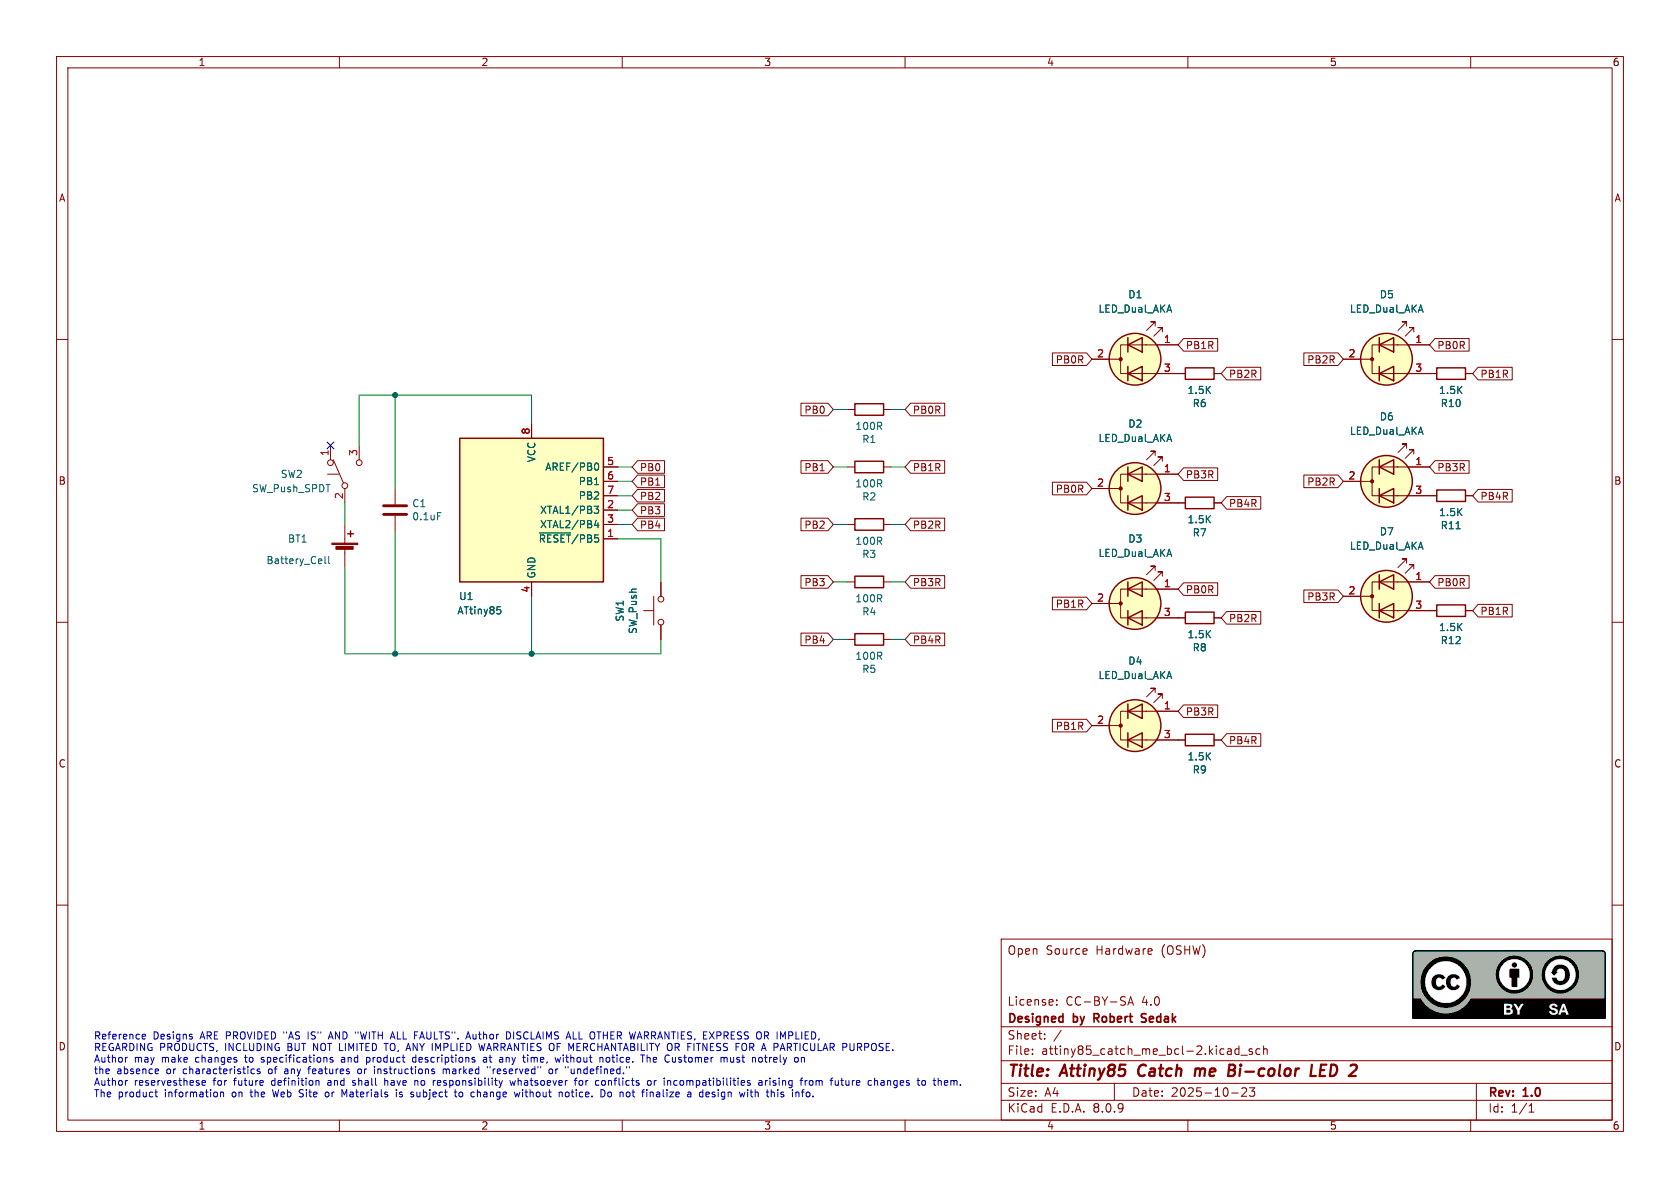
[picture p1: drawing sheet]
(kicad_sch
 (version 20231120)
 (generator "eeschema")
 (generator_version "8.0")
 (paper "A4")
 (title_block
  (title "Attiny85 Catch me Bi-color LED 2")
  (date "2025-10-23")
  (rev "1.0")
  (company "Designed by Robert Sedak")
  (comment 1 "License: CC-BY-SA 4.0")
  (comment 4 "Open Source Hardware (OSHW)"))
 (lib_symbols
  (symbol "Device:Battery_Cell"
   (pin_numbers hide)
   (pin_names
    (offset 0) hide) (exclude_from_sim no) (in_bom yes) (on_board yes)
   (property "Reference" "BT" (at 2.54 2.54 0) (effects (font (size 1.27 1.27)) (justify left)))
   (property "Value" "Battery_Cell" (at 2.54 0 0) (effects (font (size 1.27 1.27)) (justify left)))
   (property "Footprint" "" (at 0 1.524 90) (effects (font (size 1.27 1.27)) (hide yes)))
   (property "Datasheet" "~" (at 0 1.524 90) (effects (font (size 1.27 1.27)) (hide yes)))
   (property "Description" "Single-cell battery" (at 0 0 0) (effects (font (size 1.27 1.27)) (hide yes)))
   (symbol "Battery_Cell_0_1"
    (rectangle (start -2.286 1.778) (end 2.286 1.524) (stroke (width 0) (type default)) (fill (type outline)))
    (rectangle (start -1.5748 1.1938) (end 1.4732 0.6858) (stroke (width 0) (type default)) (fill (type outline)))
    (polyline (pts (xy 0 0.762) (xy 0 0)) (stroke (width 0) (type default)) (fill (type none)))
    (polyline (pts (xy 0 1.778) (xy 0 2.54)) (stroke (width 0) (type default)) (fill (type none)))
    (polyline (pts (xy 0.508 3.429) (xy 1.524 3.429)) (stroke (width 0.254) (type default)) (fill (type none)))
    (polyline (pts (xy 1.016 3.937) (xy 1.016 2.921)) (stroke (width 0.254) (type default)) (fill (type none))))
   (symbol "Battery_Cell_1_1"
    (pin passive line (at 0 5.08 270) (length 2.54) (name "+" (effects (font (size 1.27 1.27)))) (number "1" (effects (font (size 1.27 1.27)))))
    (pin passive line (at 0 -2.54 90) (length 2.54) (name "-" (effects (font (size 1.27 1.27)))) (number "2" (effects (font (size 1.27 1.27)))))))
  (symbol "Device:C"
   (pin_numbers hide)
   (pin_names
    (offset 0.254)) (exclude_from_sim no) (in_bom yes) (on_board yes)
   (property "Reference" "C" (at 0.635 2.54 0) (effects (font (size 1.27 1.27)) (justify left)))
   (property "Value" "C" (at 0.635 -2.54 0) (effects (font (size 1.27 1.27)) (justify left)))
   (property "Footprint" "" (at 0.9652 -3.81 0) (effects (font (size 1.27 1.27)) (hide yes)))
   (property "Datasheet" "~" (at 0 0 0) (effects (font (size 1.27 1.27)) (hide yes)))
   (property "Description" "Unpolarized capacitor" (at 0 0 0) (effects (font (size 1.27 1.27)) (hide yes)))
   (symbol "C_0_1"
    (polyline (pts (xy -2.032 -0.762) (xy 2.032 -0.762)) (stroke (width 0.508) (type default)) (fill (type none)))
    (polyline (pts (xy -2.032 0.762) (xy 2.032 0.762)) (stroke (width 0.508) (type default)) (fill (type none))))
   (symbol "C_1_1"
    (pin passive line (at 0 3.81 270) (length 2.794) (name "~" (effects (font (size 1.27 1.27)))) (number "1" (effects (font (size 1.27 1.27)))))
    (pin passive line (at 0 -3.81 90) (length 2.794) (name "~" (effects (font (size 1.27 1.27)))) (number "2" (effects (font (size 1.27 1.27)))))))
  (symbol "Device:LED_Dual_AKA"
   (pin_names
    (offset 0) hide) (exclude_from_sim no) (in_bom yes) (on_board yes)
   (property "Reference" "D" (at 0 5.715 0) (effects (font (size 1.27 1.27))))
   (property "Value" "LED_Dual_AKA" (at 0 -6.35 0) (effects (font (size 1.27 1.27))))
   (property "Footprint" "" (at 0 0 0) (effects (font (size 1.27 1.27)) (hide yes)))
   (property "Datasheet" "~" (at 0 0 0) (effects (font (size 1.27 1.27)) (hide yes)))
   (property "Description" "Dual LED, common cathode on pin 2" (at 0 0 0) (effects (font (size 1.27 1.27)) (hide yes)))
   (symbol "LED_Dual_AKA_0_1"
    (circle (center -2.54 0) (radius 0.2794) (stroke (width 0) (type default)) (fill (type outline)))
    (polyline (pts (xy -4.572 0) (xy -2.54 0)) (stroke (width 0) (type default)) (fill (type none)))
    (polyline (pts (xy -1.27 -1.27) (xy -1.27 -3.81)) (stroke (width 0.254) (type default)) (fill (type none)))
    (polyline (pts (xy -1.27 1.27) (xy -1.27 3.81)) (stroke (width 0.254) (type default)) (fill (type none)))
    (polyline (pts (xy 3.81 -2.54) (xy 1.905 -2.54)) (stroke (width 0) (type default)) (fill (type none)))
    (polyline (pts (xy 3.81 2.54) (xy 1.905 2.54)) (stroke (width 0) (type default)) (fill (type none)))
    (polyline (pts (xy 1.27 -3.81) (xy 1.27 -1.27) (xy -1.27 -2.54) (xy 1.27 -3.81)) (stroke (width 0.254) (type default)) (fill (type none)))
    (polyline (pts (xy 1.27 1.27) (xy 1.27 3.81) (xy -1.27 2.54) (xy 1.27 1.27)) (stroke (width 0.254) (type default)) (fill (type none)))
    (polyline (pts (xy 2.032 2.54) (xy -2.54 2.54) (xy -2.54 -2.54) (xy 2.032 -2.54)) (stroke (width 0) (type default)) (fill (type none)))
    (polyline (pts (xy 2.032 5.08) (xy 3.556 6.604) (xy 2.794 6.604) (xy 3.556 6.604) (xy 3.556 5.842)) (stroke (width 0) (type default)) (fill (type none)))
    (polyline (pts (xy 3.302 4.064) (xy 4.826 5.588) (xy 4.064 5.588) (xy 4.826 5.588) (xy 4.826 4.826)) (stroke (width 0) (type default)) (fill (type none)))
    (circle (center 0 0) (radius 4.572) (stroke (width 0.254) (type default)) (fill (type background))))
   (symbol "LED_Dual_AKA_1_1"
    (pin input line (at 7.62 2.54 180) (length 3.81) (name "A1" (effects (font (size 1.27 1.27)))) (number "1" (effects (font (size 1.27 1.27)))))
    (pin input line (at -7.62 0 0) (length 3.048) (name "K" (effects (font (size 1.27 1.27)))) (number "2" (effects (font (size 1.27 1.27)))))
    (pin input line (at 7.62 -2.54 180) (length 3.81) (name "A2" (effects (font (size 1.27 1.27)))) (number "3" (effects (font (size 1.27 1.27)))))))
  (symbol "Device:R"
   (pin_numbers hide)
   (pin_names
    (offset 0)) (exclude_from_sim no) (in_bom yes) (on_board yes)
   (property "Reference" "R" (at 2.032 0 90) (effects (font (size 1.27 1.27))))
   (property "Value" "R" (at 0 0 90) (effects (font (size 1.27 1.27))))
   (property "Footprint" "" (at -1.778 0 90) (effects (font (size 1.27 1.27)) (hide yes)))
   (property "Datasheet" "~" (at 0 0 0) (effects (font (size 1.27 1.27)) (hide yes)))
   (property "Description" "Resistor" (at 0 0 0) (effects (font (size 1.27 1.27)) (hide yes)))
   (symbol "R_0_1"
    (rectangle (start -1.016 -2.54) (end 1.016 2.54) (stroke (width 0.254) (type default)) (fill (type none))))
   (symbol "R_1_1"
    (pin passive line (at 0 3.81 270) (length 1.27) (name "~" (effects (font (size 1.27 1.27)))) (number "1" (effects (font (size 1.27 1.27)))))
    (pin passive line (at 0 -3.81 90) (length 1.27) (name "~" (effects (font (size 1.27 1.27)))) (number "2" (effects (font (size 1.27 1.27)))))))
  (symbol "MCU_Microchip_ATtiny:ATtiny85-20P" (exclude_from_sim no) (in_bom yes) (on_board yes)
   (property "Reference" "U" (at -12.7 13.97 0) (effects (font (size 1.27 1.27)) (justify left bottom)))
   (property "Value" "ATtiny85-20P" (at 2.54 -13.97 0) (effects (font (size 1.27 1.27)) (justify left top)))
   (property "Footprint" "Package_DIP:DIP-8_W7.62mm" (at 0 0 0) (effects (font (size 1.27 1.27)
    (italic yes)) (hide yes)))
   (property "Datasheet" "http://ww1.microchip.com/downloads/en/DeviceDoc/atmel-2586-avr-8-bit-microcontroller-attiny25-attiny45-attiny85_datasheet.pdf" (at 0 0 0) (effects (font (size 1.27 1.27)) (hide yes)))
   (property "Description" "20MHz, 8kB Flash, 512B SRAM, 512B EEPROM, debugWIRE, DIP-8" (at 0 0 0) (effects (font (size 1.27 1.27)) (hide yes)))
   (symbol "ATtiny85-20P_0_1"
    (rectangle (start -12.7 -12.7) (end 12.7 12.7) (stroke (width 0.254) (type default)) (fill (type background))))
   (symbol "ATtiny85-20P_1_1"
    (pin bidirectional line (at 15.24 -5.08 180) (length 2.54) (name "~{RESET}/PB5" (effects (font (size 1.27 1.27)))) (number "1" (effects (font (size 1.27 1.27)))))
    (pin bidirectional line (at 15.24 0 180) (length 2.54) (name "XTAL1/PB3" (effects (font (size 1.27 1.27)))) (number "2" (effects (font (size 1.27 1.27)))))
    (pin bidirectional line (at 15.24 -2.54 180) (length 2.54) (name "XTAL2/PB4" (effects (font (size 1.27 1.27)))) (number "3" (effects (font (size 1.27 1.27)))))
    (pin power_in line (at 0 -15.24 90) (length 2.54) (name "GND" (effects (font (size 1.27 1.27)))) (number "4" (effects (font (size 1.27 1.27)))))
    (pin bidirectional line (at 15.24 7.62 180) (length 2.54) (name "AREF/PB0" (effects (font (size 1.27 1.27)))) (number "5" (effects (font (size 1.27 1.27)))))
    (pin bidirectional line (at 15.24 5.08 180) (length 2.54) (name "PB1" (effects (font (size 1.27 1.27)))) (number "6" (effects (font (size 1.27 1.27)))))
    (pin bidirectional line (at 15.24 2.54 180) (length 2.54) (name "PB2" (effects (font (size 1.27 1.27)))) (number "7" (effects (font (size 1.27 1.27)))))
    (pin power_in line (at 0 15.24 270) (length 2.54) (name "VCC" (effects (font (size 1.27 1.27)))) (number "8" (effects (font (size 1.27 1.27)))))))
  (symbol "Switch:SW_Push"
   (pin_numbers hide)
   (pin_names
    (offset 1.016) hide) (exclude_from_sim no) (in_bom yes) (on_board yes)
   (property "Reference" "SW" (at 1.27 2.54 0) (effects (font (size 1.27 1.27)) (justify left)))
   (property "Value" "SW_Push" (at 0 -1.524 0) (effects (font (size 1.27 1.27))))
   (property "Footprint" "" (at 0 5.08 0) (effects (font (size 1.27 1.27)) (hide yes)))
   (property "Datasheet" "~" (at 0 5.08 0) (effects (font (size 1.27 1.27)) (hide yes)))
   (property "Description" "Push button switch, generic, two pins" (at 0 0 0) (effects (font (size 1.27 1.27)) (hide yes)))
   (symbol "SW_Push_0_1"
    (circle (center -2.032 0) (radius 0.508) (stroke (width 0) (type default)) (fill (type none)))
    (polyline (pts (xy 0 1.27) (xy 0 3.048)) (stroke (width 0) (type default)) (fill (type none)))
    (polyline (pts (xy 2.54 1.27) (xy -2.54 1.27)) (stroke (width 0) (type default)) (fill (type none)))
    (circle (center 2.032 0) (radius 0.508) (stroke (width 0) (type default)) (fill (type none)))
    (pin passive line (at -5.08 0 0) (length 2.54) (name "1" (effects (font (size 1.27 1.27)))) (number "1" (effects (font (size 1.27 1.27)))))
    (pin passive line (at 5.08 0 180) (length 2.54) (name "2" (effects (font (size 1.27 1.27)))) (number "2" (effects (font (size 1.27 1.27)))))))
  (symbol "Switch:SW_Push_SPDT"
   (pin_names
    (offset 0) hide) (exclude_from_sim no) (in_bom yes) (on_board yes)
   (property "Reference" "SW" (at 0 4.318 0) (effects (font (size 1.27 1.27))))
   (property "Value" "SW_Push_SPDT" (at 0 -5.08 0) (effects (font (size 1.27 1.27))))
   (property "Footprint" "" (at 0 0 0) (effects (font (size 1.27 1.27)) (hide yes)))
   (property "Datasheet" "~" (at 0 0 0) (effects (font (size 1.27 1.27)) (hide yes)))
   (property "Description" "Momentary Switch, single pole double throw" (at 0 0 0) (effects (font (size 1.27 1.27)) (hide yes)))
   (symbol "SW_Push_SPDT_0_0"
    (circle (center -2.032 0) (radius 0.508) (stroke (width 0) (type default)) (fill (type none)))
    (polyline (pts (xy 0 1.016) (xy 0 3.048)) (stroke (width 0) (type default)) (fill (type none)))
    (circle (center 2.032 -2.54) (radius 0.508) (stroke (width 0) (type default)) (fill (type none))))
   (symbol "SW_Push_SPDT_0_1"
    (polyline (pts (xy -1.524 0.254) (xy 2.54 2.032)) (stroke (width 0) (type default)) (fill (type none)))
    (circle (center 2.032 2.54) (radius 0.508) (stroke (width 0) (type default)) (fill (type none))))
   (symbol "SW_Push_SPDT_1_1"
    (pin passive line (at 5.08 2.54 180) (length 2.54) (name "A" (effects (font (size 1.27 1.27)))) (number "1" (effects (font (size 1.27 1.27)))))
    (pin passive line (at -5.08 0 0) (length 2.54) (name "B" (effects (font (size 1.27 1.27)))) (number "2" (effects (font (size 1.27 1.27)))))
    (pin passive line (at 5.08 -2.54 180) (length 2.54) (name "C" (effects (font (size 1.27 1.27)))) (number "3" (effects (font (size 1.27 1.27))))))))
 (junction
  (at 69.85 115.57)
  (diameter 0)
  (color 0 0 0 0))
 (junction
  (at 93.98 115.57)
  (diameter 0)
  (color 0 0 0 0))
 (junction
  (at 69.85 69.85)
  (diameter 0)
  (color 0 0 0 0))
 (no_connect
  (at 58.42 78.74))
 (wire
  (pts (xy 60.96 115.57) (xy 69.85 115.57))
  (stroke (width 0) (type default)))
 (wire
  (pts (xy 147.32 92.71) (xy 149.86 92.71))
  (stroke (width 0) (type default)))
 (wire
  (pts (xy 109.22 85.09) (xy 111.76 85.09))
  (stroke (width 0) (type default)))
 (wire
  (pts (xy 60.96 88.9) (xy 60.96 92.71))
  (stroke (width 0) (type default)))
 (wire
  (pts (xy 147.32 72.39) (xy 149.86 72.39))
  (stroke (width 0) (type default)))
 (wire
  (pts (xy 93.98 105.41) (xy 93.98 115.57))
  (stroke (width 0) (type default)))
 (wire
  (pts (xy 116.84 113.03) (xy 116.84 115.57))
  (stroke (width 0) (type default)))
 (wire
  (pts (xy 116.84 115.57) (xy 93.98 115.57))
  (stroke (width 0) (type default)))
 (wire
  (pts (xy 147.32 102.87) (xy 149.86 102.87))
  (stroke (width 0) (type default)))
 (wire
  (pts (xy 69.85 115.57) (xy 93.98 115.57))
  (stroke (width 0) (type default)))
 (wire
  (pts (xy 157.48 82.55) (xy 160.02 82.55))
  (stroke (width 0) (type default)))
 (wire
  (pts (xy 63.5 69.85) (xy 63.5 78.74))
  (stroke (width 0) (type default)))
 (wire
  (pts (xy 69.85 93.98) (xy 69.85 115.57))
  (stroke (width 0) (type default)))
 (wire
  (pts (xy 109.22 92.71) (xy 111.76 92.71))
  (stroke (width 0) (type default)))
 (wire
  (pts (xy 116.84 95.25) (xy 116.84 102.87))
  (stroke (width 0) (type default)))
 (wire
  (pts (xy 109.22 90.17) (xy 111.76 90.17))
  (stroke (width 0) (type default)))
 (wire
  (pts (xy 157.48 102.87) (xy 160.02 102.87))
  (stroke (width 0) (type default)))
 (wire
  (pts (xy 157.48 92.71) (xy 160.02 92.71))
  (stroke (width 0) (type default)))
 (wire
  (pts (xy 157.48 72.39) (xy 160.02 72.39))
  (stroke (width 0) (type default)))
 (wire
  (pts (xy 69.85 69.85) (xy 63.5 69.85))
  (stroke (width 0) (type default)))
 (wire
  (pts (xy 147.32 82.55) (xy 149.86 82.55))
  (stroke (width 0) (type default)))
 (wire
  (pts (xy 93.98 69.85) (xy 69.85 69.85))
  (stroke (width 0) (type default)))
 (wire
  (pts (xy 147.32 113.03) (xy 149.86 113.03))
  (stroke (width 0) (type default)))
 (wire
  (pts (xy 93.98 74.93) (xy 93.98 69.85))
  (stroke (width 0) (type default)))
 (wire
  (pts (xy 157.48 113.03) (xy 160.02 113.03))
  (stroke (width 0) (type default)))
 (wire
  (pts (xy 60.96 100.33) (xy 60.96 115.57))
  (stroke (width 0) (type default)))
 (wire
  (pts (xy 109.22 87.63) (xy 111.76 87.63))
  (stroke (width 0) (type default)))
 (wire
  (pts (xy 109.22 82.55) (xy 111.76 82.55))
  (stroke (width 0) (type default)))
 (wire
  (pts (xy 109.22 95.25) (xy 116.84 95.25))
  (stroke (width 0) (type default)))
 (wire
  (pts (xy 69.85 86.36) (xy 69.85 69.85))
  (stroke (width 0) (type default)))
 (image
  (at 266.7 173.99)
  (data))
 (text "Reference Designs ARE PROVIDED \"AS IS\" AND \"WITH ALL FAULTS\". Author DISCLAIMS ALL OTHER WARRANTIES, EXPRESS OR IMPLIED, \nREGARDING PRODUCTS, INCLUDING BUT NOT LIMITED TO, ANY IMPLIED WARRANTIES OF MERCHANTABILITY OR FITNESS FOR A PARTICULAR PURPOSE.\nAuthor may make changes to specifications and product descriptions at any time, without notice. The Customer must notrely on \nthe absence or characteristics of any features or instructions marked \"reserved\" or \"undefined.\" \nAuthor reservesthese for future definition and shall have no responsibility whatsoever for conflicts or incompatibilities arising from future changes to them. \nThe product information on the Web Site or Materials is subject to change without notice. Do not finalize a design with this info."
  (exclude_from_sim no)
  (at 16.51 194.31 0)
  (effects (font (size 1.27 1.27)) (justify left bottom)))
 (global_label "PB2R"
  (shape input)
  (at 215.9 109.22 0)
  (fields_autoplaced yes)
  (effects (font (size 1.27 1.27)) (justify left))
  (property "Intersheetrefs" "${INTERSHEET_REFS}" (at 223.2437 109.1406 0) (effects (font (size 1.27 1.27)) (justify left) (hide yes))))
 (global_label "PB3R"
  (shape input)
  (at 208.28 125.73 0)
  (fields_autoplaced yes)
  (effects (font (size 1.27 1.27)) (justify left))
  (property "Intersheetrefs" "${INTERSHEET_REFS}" (at 215.6237 125.6506 0) (effects (font (size 1.27 1.27)) (justify left) (hide yes))))
 (global_label "PB4R"
  (shape input)
  (at 215.9 130.81 0)
  (fields_autoplaced yes)
  (effects (font (size 1.27 1.27)) (justify left))
  (property "Intersheetrefs" "${INTERSHEET_REFS}" (at 223.2437 130.7306 0) (effects (font (size 1.27 1.27)) (justify left) (hide yes))))
 (global_label "PB3R"
  (shape input)
  (at 208.28 83.82 0)
  (fields_autoplaced yes)
  (effects (font (size 1.27 1.27)) (justify left))
  (property "Intersheetrefs" "${INTERSHEET_REFS}" (at 215.6237 83.7406 0) (effects (font (size 1.27 1.27)) (justify left) (hide yes))))
 (global_label "PB3R"
  (shape input)
  (at 252.73 82.55 0)
  (fields_autoplaced yes)
  (effects (font (size 1.27 1.27)) (justify left))
  (property "Intersheetrefs" "${INTERSHEET_REFS}" (at 260.0737 82.4706 0) (effects (font (size 1.27 1.27)) (justify left) (hide yes))))
 (global_label "PB2"
  (shape input)
  (at 147.32 92.71 180)
  (fields_autoplaced yes)
  (effects (font (size 1.27 1.27)) (justify right))
  (property "Intersheetrefs" "${INTERSHEET_REFS}" (at 141.2463 92.7894 0) (effects (font (size 1.27 1.27)) (justify right) (hide yes))))
 (global_label "PB4"
  (shape input)
  (at 111.76 92.71 0)
  (fields_autoplaced yes)
  (effects (font (size 1.27 1.27)) (justify left))
  (property "Intersheetrefs" "${INTERSHEET_REFS}" (at 117.8337 92.6306 0) (effects (font (size 1.27 1.27)) (justify left) (hide yes))))
 (global_label "PB1R"
  (shape input)
  (at 193.04 106.68 180)
  (fields_autoplaced yes)
  (effects (font (size 1.27 1.27)) (justify right))
  (property "Intersheetrefs" "${INTERSHEET_REFS}" (at 185.6963 106.6006 0) (effects (font (size 1.27 1.27)) (justify right) (hide yes))))
 (global_label "PB0R"
  (shape input)
  (at 252.73 102.87 0)
  (fields_autoplaced yes)
  (effects (font (size 1.27 1.27)) (justify left))
  (property "Intersheetrefs" "${INTERSHEET_REFS}" (at 260.0737 102.7906 0) (effects (font (size 1.27 1.27)) (justify left) (hide yes))))
 (global_label "PB2R"
  (shape input)
  (at 237.49 63.5 180)
  (fields_autoplaced yes)
  (effects (font (size 1.27 1.27)) (justify right))
  (property "Intersheetrefs" "${INTERSHEET_REFS}" (at 230.1463 63.4206 0) (effects (font (size 1.27 1.27)) (justify right) (hide yes))))
 (global_label "PB4R"
  (shape input)
  (at 160.02 113.03 0)
  (fields_autoplaced yes)
  (effects (font (size 1.27 1.27)) (justify left))
  (property "Intersheetrefs" "${INTERSHEET_REFS}" (at 167.3637 112.9506 0) (effects (font (size 1.27 1.27)) (justify left) (hide yes))))
 (global_label "PB2"
  (shape input)
  (at 111.76 87.63 0)
  (fields_autoplaced yes)
  (effects (font (size 1.27 1.27)) (justify left))
  (property "Intersheetrefs" "${INTERSHEET_REFS}" (at 117.8337 87.5506 0) (effects (font (size 1.27 1.27)) (justify left) (hide yes))))
 (global_label "PB3R"
  (shape input)
  (at 160.02 102.87 0)
  (fields_autoplaced yes)
  (effects (font (size 1.27 1.27)) (justify left))
  (property "Intersheetrefs" "${INTERSHEET_REFS}" (at 167.3637 102.7906 0) (effects (font (size 1.27 1.27)) (justify left) (hide yes))))
 (global_label "PB0"
  (shape input)
  (at 147.32 72.39 180)
  (fields_autoplaced yes)
  (effects (font (size 1.27 1.27)) (justify right))
  (property "Intersheetrefs" "${INTERSHEET_REFS}" (at 141.2463 72.4694 0) (effects (font (size 1.27 1.27)) (justify right) (hide yes))))
 (global_label "PB2R"
  (shape input)
  (at 215.9 66.04 0)
  (fields_autoplaced yes)
  (effects (font (size 1.27 1.27)) (justify left))
  (property "Intersheetrefs" "${INTERSHEET_REFS}" (at 223.2437 65.9606 0) (effects (font (size 1.27 1.27)) (justify left) (hide yes))))
 (global_label "PB1R"
  (shape input)
  (at 193.04 128.27 180)
  (fields_autoplaced yes)
  (effects (font (size 1.27 1.27)) (justify right))
  (property "Intersheetrefs" "${INTERSHEET_REFS}" (at 185.6963 128.1906 0) (effects (font (size 1.27 1.27)) (justify right) (hide yes))))
 (global_label "PB3"
  (shape input)
  (at 147.32 102.87 180)
  (fields_autoplaced yes)
  (effects (font (size 1.27 1.27)) (justify right))
  (property "Intersheetrefs" "${INTERSHEET_REFS}" (at 141.2463 102.7906 0) (effects (font (size 1.27 1.27)) (justify right) (hide yes))))
 (global_label "PB1R"
  (shape input)
  (at 260.35 66.04 0)
  (fields_autoplaced yes)
  (effects (font (size 1.27 1.27)) (justify left))
  (property "Intersheetrefs" "${INTERSHEET_REFS}" (at 267.6937 65.9606 0) (effects (font (size 1.27 1.27)) (justify left) (hide yes))))
 (global_label "PB4"
  (shape input)
  (at 147.32 113.03 180)
  (fields_autoplaced yes)
  (effects (font (size 1.27 1.27)) (justify right))
  (property "Intersheetrefs" "${INTERSHEET_REFS}" (at 141.2463 112.9506 0) (effects (font (size 1.27 1.27)) (justify right) (hide yes))))
 (global_label "PB4R"
  (shape input)
  (at 215.9 88.9 0)
  (fields_autoplaced yes)
  (effects (font (size 1.27 1.27)) (justify left))
  (property "Intersheetrefs" "${INTERSHEET_REFS}" (at 223.2437 88.8206 0) (effects (font (size 1.27 1.27)) (justify left) (hide yes))))
 (global_label "PB0R"
  (shape input)
  (at 193.04 63.5 180)
  (fields_autoplaced yes)
  (effects (font (size 1.27 1.27)) (justify right))
  (property "Intersheetrefs" "${INTERSHEET_REFS}" (at 185.6963 63.4206 0) (effects (font (size 1.27 1.27)) (justify right) (hide yes))))
 (global_label "PB1R"
  (shape input)
  (at 160.02 82.55 0)
  (fields_autoplaced yes)
  (effects (font (size 1.27 1.27)) (justify left))
  (property "Intersheetrefs" "${INTERSHEET_REFS}" (at 167.3637 82.4706 0) (effects (font (size 1.27 1.27)) (justify left) (hide yes))))
 (global_label "PB2R"
  (shape input)
  (at 237.49 85.09 180)
  (fields_autoplaced yes)
  (effects (font (size 1.27 1.27)) (justify right))
  (property "Intersheetrefs" "${INTERSHEET_REFS}" (at 230.1463 85.0106 0) (effects (font (size 1.27 1.27)) (justify right) (hide yes))))
 (global_label "PB1R"
  (shape input)
  (at 260.35 107.95 0)
  (fields_autoplaced yes)
  (effects (font (size 1.27 1.27)) (justify left))
  (property "Intersheetrefs" "${INTERSHEET_REFS}" (at 267.6937 107.8706 0) (effects (font (size 1.27 1.27)) (justify left) (hide yes))))
 (global_label "PB0R"
  (shape input)
  (at 160.02 72.39 0)
  (fields_autoplaced yes)
  (effects (font (size 1.27 1.27)) (justify left))
  (property "Intersheetrefs" "${INTERSHEET_REFS}" (at 167.3637 72.3106 0) (effects (font (size 1.27 1.27)) (justify left) (hide yes))))
 (global_label "PB2R"
  (shape input)
  (at 160.02 92.71 0)
  (fields_autoplaced yes)
  (effects (font (size 1.27 1.27)) (justify left))
  (property "Intersheetrefs" "${INTERSHEET_REFS}" (at 167.3637 92.6306 0) (effects (font (size 1.27 1.27)) (justify left) (hide yes))))
 (global_label "PB3R"
  (shape input)
  (at 237.49 105.41 180)
  (fields_autoplaced yes)
  (effects (font (size 1.27 1.27)) (justify right))
  (property "Intersheetrefs" "${INTERSHEET_REFS}" (at 230.1463 105.3306 0) (effects (font (size 1.27 1.27)) (justify right) (hide yes))))
 (global_label "PB1"
  (shape input)
  (at 111.76 85.09 0)
  (fields_autoplaced yes)
  (effects (font (size 1.27 1.27)) (justify left))
  (property "Intersheetrefs" "${INTERSHEET_REFS}" (at 117.8337 85.0106 0) (effects (font (size 1.27 1.27)) (justify left) (hide yes))))
 (global_label "PB1R"
  (shape input)
  (at 208.28 60.96 0)
  (fields_autoplaced yes)
  (effects (font (size 1.27 1.27)) (justify left))
  (property "Intersheetrefs" "${INTERSHEET_REFS}" (at 215.6237 60.8806 0) (effects (font (size 1.27 1.27)) (justify left) (hide yes))))
 (global_label "PB0R"
  (shape input)
  (at 193.04 86.36 180)
  (fields_autoplaced yes)
  (effects (font (size 1.27 1.27)) (justify right))
  (property "Intersheetrefs" "${INTERSHEET_REFS}" (at 185.6963 86.2806 0) (effects (font (size 1.27 1.27)) (justify right) (hide yes))))
 (global_label "PB0"
  (shape input)
  (at 111.76 82.55 0)
  (fields_autoplaced yes)
  (effects (font (size 1.27 1.27)) (justify left))
  (property "Intersheetrefs" "${INTERSHEET_REFS}" (at 117.8337 82.4706 0) (effects (font (size 1.27 1.27)) (justify left) (hide yes))))
 (global_label "PB4R"
  (shape input)
  (at 260.35 87.63 0)
  (fields_autoplaced yes)
  (effects (font (size 1.27 1.27)) (justify left))
  (property "Intersheetrefs" "${INTERSHEET_REFS}" (at 267.6937 87.5506 0) (effects (font (size 1.27 1.27)) (justify left) (hide yes))))
 (global_label "PB0R"
  (shape input)
  (at 252.73 60.96 0)
  (fields_autoplaced yes)
  (effects (font (size 1.27 1.27)) (justify left))
  (property "Intersheetrefs" "${INTERSHEET_REFS}" (at 260.0737 60.8806 0) (effects (font (size 1.27 1.27)) (justify left) (hide yes))))
 (global_label "PB0R"
  (shape input)
  (at 208.28 104.14 0)
  (fields_autoplaced yes)
  (effects (font (size 1.27 1.27)) (justify left))
  (property "Intersheetrefs" "${INTERSHEET_REFS}" (at 215.6237 104.0606 0) (effects (font (size 1.27 1.27)) (justify left) (hide yes))))
 (global_label "PB3"
  (shape input)
  (at 111.76 90.17 0)
  (fields_autoplaced yes)
  (effects (font (size 1.27 1.27)) (justify left))
  (property "Intersheetrefs" "${INTERSHEET_REFS}" (at 117.8337 90.0906 0) (effects (font (size 1.27 1.27)) (justify left) (hide yes))))
 (global_label "PB1"
  (shape input)
  (at 147.32 82.55 180)
  (fields_autoplaced yes)
  (effects (font (size 1.27 1.27)) (justify right))
  (property "Intersheetrefs" "${INTERSHEET_REFS}" (at 141.2463 82.6294 0) (effects (font (size 1.27 1.27)) (justify right) (hide yes))))
 (symbol
  (lib_id "MCU_Microchip_ATtiny:ATtiny85-20P")
  (at 93.98 90.17 0)
  (unit 1)
  (exclude_from_sim no)
  (in_bom yes)
  (on_board yes)
  (dnp no)
  (property "Reference" "U1" (at 83.82 105.41 0) (effects (font (size 1.27 1.27)) (justify right)))
  (property "Value" "ATtiny85" (at 88.9 107.95 0) (effects (font (size 1.27 1.27)) (justify right)))
  (property "Footprint" "Package_DIP:DIP-8_W7.62mm" (at 93.98 90.17 0) (effects (font (size 1.27 1.27)
    (italic yes)) (hide yes)))
  (property "Datasheet" "http://ww1.microchip.com/downloads/en/DeviceDoc/atmel-2586-avr-8-bit-microcontroller-attiny25-attiny45-attiny85_datasheet.pdf" (at 93.98 90.17 0) (effects (font (size 1.27 1.27)) (hide yes)))
  (property "Description" "" (at 93.98 90.17 0) (effects (font (size 1.27 1.27)) (hide yes)))
  (pin "1")
  (pin "2")
  (pin "3")
  (pin "4")
  (pin "5")
  (pin "6")
  (pin "7")
  (pin "8"))
 (symbol
  (lib_id "Switch:SW_Push")
  (at 116.84 107.95 90)
  (unit 1)
  (exclude_from_sim no)
  (in_bom yes)
  (on_board yes)
  (dnp no)
  (property "Reference" "SW1" (at 109.601 107.95 0) (effects (font (size 1.27 1.27))))
  (property "Value" "SW_Push" (at 111.9124 107.95 0) (effects (font (size 1.27 1.27))))
  (property "Footprint" "Project related:SW_PUSH-12mm" (at 111.76 107.95 0) (effects (font (size 1.27 1.27)) (hide yes)))
  (property "Datasheet" "" (at 111.76 107.95 0) (effects (font (size 1.27 1.27)) (hide yes)))
  (property "Description" "" (at 116.84 107.95 0) (effects (font (size 1.27 1.27)) (hide yes)))
  (pin "1")
  (pin "2"))
 (symbol
  (lib_id "Switch:SW_Push_SPDT")
  (at 60.96 83.82 90)
  (unit 1)
  (exclude_from_sim no)
  (in_bom yes)
  (on_board yes)
  (dnp no)
  (property "Reference" "SW2" (at 49.53 83.82 90) (effects (font (size 1.27 1.27)) (justify right)))
  (property "Value" "SW_Push_SPDT" (at 44.45 86.36 90) (effects (font (size 1.27 1.27)) (justify right)))
  (property "Footprint" "Project related:SW_Slide_SPDT_1P2TC_right_angle" (at 60.96 83.82 0) (effects (font (size 1.27 1.27)) (hide yes)))
  (property "Datasheet" "" (at 60.96 83.82 0) (effects (font (size 1.27 1.27)) (hide yes)))
  (property "Description" "" (at 60.96 83.82 0) (effects (font (size 1.27 1.27)) (hide yes)))
  (pin "1")
  (pin "2")
  (pin "3"))
 (symbol
  (lib_id "Device:C")
  (at 69.85 90.17 0)
  (unit 1)
  (exclude_from_sim no)
  (in_bom yes)
  (on_board yes)
  (dnp no)
  (property "Reference" "C1" (at 72.771 89.0016 0) (effects (font (size 1.27 1.27)) (justify left)))
  (property "Value" "0.1uF" (at 72.771 91.313 0) (effects (font (size 1.27 1.27)) (justify left)))
  (property "Footprint" "Capacitor_THT:C_Rect_L7.0mm_W2.5mm_P5.00mm" (at 70.8152 93.98 0) (effects (font (size 1.27 1.27)) (hide yes)))
  (property "Datasheet" "~" (at 69.85 90.17 0) (effects (font (size 1.27 1.27)) (hide yes)))
  (property "Description" "" (at 69.85 90.17 0) (effects (font (size 1.27 1.27)) (hide yes)))
  (pin "1")
  (pin "2"))
 (symbol
  (lib_id "Device:Battery_Cell")
  (at 60.96 97.79 0)
  (unit 1)
  (exclude_from_sim no)
  (in_bom yes)
  (on_board yes)
  (dnp no)
  (property "Reference" "BT1" (at 50.8 95.25 0) (effects (font (size 1.27 1.27)) (justify left)))
  (property "Value" "Battery_Cell" (at 46.99 99.06 0) (effects (font (size 1.27 1.27)) (justify left)))
  (property "Footprint" "Battery:BatteryHolder_Keystone_1060_1x2032" (at 60.96 96.266 90) (effects (font (size 1.27 1.27)) (hide yes)))
  (property "Datasheet" "~" (at 60.96 96.266 90) (effects (font (size 1.27 1.27)) (hide yes)))
  (property "Description" "" (at 60.96 97.79 0) (effects (font (size 1.27 1.27)) (hide yes)))
  (pin "1")
  (pin "2"))
 (symbol
  (lib_id "Device:R")
  (at 153.67 72.39 90)
  (unit 1)
  (exclude_from_sim no)
  (in_bom yes)
  (on_board yes)
  (dnp no)
  (property "Reference" "R1" (at 153.67 77.6478 90) (effects (font (size 1.27 1.27))))
  (property "Value" "100R" (at 153.67 75.3364 90) (effects (font (size 1.27 1.27))))
  (property "Footprint" "Resistor_THT:R_Axial_DIN0207_L6.3mm_D2.5mm_P7.62mm_Horizontal" (at 153.67 74.168 90) (effects (font (size 1.27 1.27)) (hide yes)))
  (property "Datasheet" "~" (at 153.67 72.39 0) (effects (font (size 1.27 1.27)) (hide yes)))
  (property "Description" "" (at 153.67 72.39 0) (effects (font (size 1.27 1.27)) (hide yes)))
  (pin "1")
  (pin "2"))
 (symbol
  (lib_id "Device:R")
  (at 153.67 82.55 90)
  (unit 1)
  (exclude_from_sim no)
  (in_bom yes)
  (on_board yes)
  (dnp no)
  (property "Reference" "R2" (at 153.67 87.8078 90) (effects (font (size 1.27 1.27))))
  (property "Value" "100R" (at 153.67 85.4964 90) (effects (font (size 1.27 1.27))))
  (property "Footprint" "Resistor_THT:R_Axial_DIN0207_L6.3mm_D2.5mm_P7.62mm_Horizontal" (at 153.67 84.328 90) (effects (font (size 1.27 1.27)) (hide yes)))
  (property "Datasheet" "~" (at 153.67 82.55 0) (effects (font (size 1.27 1.27)) (hide yes)))
  (property "Description" "" (at 153.67 82.55 0) (effects (font (size 1.27 1.27)) (hide yes)))
  (pin "1")
  (pin "2"))
 (symbol
  (lib_id "Device:R")
  (at 153.67 92.71 90)
  (unit 1)
  (exclude_from_sim no)
  (in_bom yes)
  (on_board yes)
  (dnp no)
  (property "Reference" "R3" (at 153.67 97.9678 90) (effects (font (size 1.27 1.27))))
  (property "Value" "100R" (at 153.67 95.6564 90) (effects (font (size 1.27 1.27))))
  (property "Footprint" "Resistor_THT:R_Axial_DIN0207_L6.3mm_D2.5mm_P7.62mm_Horizontal" (at 153.67 94.488 90) (effects (font (size 1.27 1.27)) (hide yes)))
  (property "Datasheet" "~" (at 153.67 92.71 0) (effects (font (size 1.27 1.27)) (hide yes)))
  (property "Description" "" (at 153.67 92.71 0) (effects (font (size 1.27 1.27)) (hide yes)))
  (pin "1")
  (pin "2"))
 (symbol
  (lib_id "Device:LED_Dual_AKA")
  (at 200.66 106.68 0)
  (unit 1)
  (exclude_from_sim no)
  (in_bom yes)
  (on_board yes)
  (dnp no)
  (fields_autoplaced yes)
  (property "Reference" "D3" (at 200.7235 95.25 0) (effects (font (size 1.27 1.27))))
  (property "Value" "LED_Dual_AKA" (at 200.7235 97.79 0) (effects (font (size 1.27 1.27))))
  (property "Footprint" "LED_THT:LED_D5.0mm-3" (at 200.66 106.68 0) (effects (font (size 1.27 1.27)) (hide yes)))
  (property "Datasheet" "~" (at 200.66 106.68 0) (effects (font (size 1.27 1.27)) (hide yes)))
  (property "Description" "" (at 200.66 106.68 0) (effects (font (size 1.27 1.27)) (hide yes)))
  (pin "1")
  (pin "2")
  (pin "3"))
 (symbol
  (lib_id "Device:R")
  (at 256.54 107.95 90)
  (unit 1)
  (exclude_from_sim no)
  (in_bom yes)
  (on_board yes)
  (dnp no)
  (property "Reference" "R12" (at 256.54 113.2078 90) (effects (font (size 1.27 1.27))))
  (property "Value" "1.5K" (at 256.54 110.8964 90) (effects (font (size 1.27 1.27))))
  (property "Footprint" "Resistor_THT:R_Axial_DIN0207_L6.3mm_D2.5mm_P7.62mm_Horizontal" (at 256.54 109.728 90) (effects (font (size 1.27 1.27)) (hide yes)))
  (property "Datasheet" "~" (at 256.54 107.95 0) (effects (font (size 1.27 1.27)) (hide yes)))
  (property "Description" "" (at 256.54 107.95 0) (effects (font (size 1.27 1.27)) (hide yes)))
  (pin "1")
  (pin "2"))
 (symbol
  (lib_id "Device:LED_Dual_AKA")
  (at 200.66 63.5 0)
  (unit 1)
  (exclude_from_sim no)
  (in_bom yes)
  (on_board yes)
  (dnp no)
  (fields_autoplaced yes)
  (property "Reference" "D1" (at 200.7235 52.07 0) (effects (font (size 1.27 1.27))))
  (property "Value" "LED_Dual_AKA" (at 200.7235 54.61 0) (effects (font (size 1.27 1.27))))
  (property "Footprint" "LED_THT:LED_D5.0mm-3" (at 200.66 63.5 0) (effects (font (size 1.27 1.27)) (hide yes)))
  (property "Datasheet" "~" (at 200.66 63.5 0) (effects (font (size 1.27 1.27)) (hide yes)))
  (property "Description" "" (at 200.66 63.5 0) (effects (font (size 1.27 1.27)) (hide yes)))
  (pin "1")
  (pin "2")
  (pin "3"))
 (symbol
  (lib_id "Device:LED_Dual_AKA")
  (at 245.11 63.5 0)
  (unit 1)
  (exclude_from_sim no)
  (in_bom yes)
  (on_board yes)
  (dnp no)
  (fields_autoplaced yes)
  (property "Reference" "D5" (at 245.1735 52.07 0) (effects (font (size 1.27 1.27))))
  (property "Value" "LED_Dual_AKA" (at 245.1735 54.61 0) (effects (font (size 1.27 1.27))))
  (property "Footprint" "LED_THT:LED_D5.0mm-3" (at 245.11 63.5 0) (effects (font (size 1.27 1.27)) (hide yes)))
  (property "Datasheet" "~" (at 245.11 63.5 0) (effects (font (size 1.27 1.27)) (hide yes)))
  (property "Description" "" (at 245.11 63.5 0) (effects (font (size 1.27 1.27)) (hide yes)))
  (pin "1")
  (pin "2")
  (pin "3"))
 (symbol
  (lib_id "Device:LED_Dual_AKA")
  (at 200.66 86.36 0)
  (unit 1)
  (exclude_from_sim no)
  (in_bom yes)
  (on_board yes)
  (dnp no)
  (fields_autoplaced yes)
  (property "Reference" "D2" (at 200.7235 74.93 0) (effects (font (size 1.27 1.27))))
  (property "Value" "LED_Dual_AKA" (at 200.7235 77.47 0) (effects (font (size 1.27 1.27))))
  (property "Footprint" "LED_THT:LED_D5.0mm-3" (at 200.66 86.36 0) (effects (font (size 1.27 1.27)) (hide yes)))
  (property "Datasheet" "~" (at 200.66 86.36 0) (effects (font (size 1.27 1.27)) (hide yes)))
  (property "Description" "" (at 200.66 86.36 0) (effects (font (size 1.27 1.27)) (hide yes)))
  (pin "1")
  (pin "2")
  (pin "3"))
 (symbol
  (lib_id "Device:R")
  (at 153.67 113.03 90)
  (unit 1)
  (exclude_from_sim no)
  (in_bom yes)
  (on_board yes)
  (dnp no)
  (property "Reference" "R5" (at 153.67 118.2878 90) (effects (font (size 1.27 1.27))))
  (property "Value" "100R" (at 153.67 115.9764 90) (effects (font (size 1.27 1.27))))
  (property "Footprint" "Resistor_THT:R_Axial_DIN0207_L6.3mm_D2.5mm_P7.62mm_Horizontal" (at 153.67 114.808 90) (effects (font (size 1.27 1.27)) (hide yes)))
  (property "Datasheet" "~" (at 153.67 113.03 0) (effects (font (size 1.27 1.27)) (hide yes)))
  (property "Description" "" (at 153.67 113.03 0) (effects (font (size 1.27 1.27)) (hide yes)))
  (pin "1")
  (pin "2"))
 (symbol
  (lib_id "Device:R")
  (at 153.67 102.87 90)
  (unit 1)
  (exclude_from_sim no)
  (in_bom yes)
  (on_board yes)
  (dnp no)
  (property "Reference" "R4" (at 153.67 108.1278 90) (effects (font (size 1.27 1.27))))
  (property "Value" "100R" (at 153.67 105.8164 90) (effects (font (size 1.27 1.27))))
  (property "Footprint" "Resistor_THT:R_Axial_DIN0207_L6.3mm_D2.5mm_P7.62mm_Horizontal" (at 153.67 104.648 90) (effects (font (size 1.27 1.27)) (hide yes)))
  (property "Datasheet" "~" (at 153.67 102.87 0) (effects (font (size 1.27 1.27)) (hide yes)))
  (property "Description" "" (at 153.67 102.87 0) (effects (font (size 1.27 1.27)) (hide yes)))
  (pin "1")
  (pin "2"))
 (symbol
  (lib_id "Device:LED_Dual_AKA")
  (at 245.11 85.09 0)
  (unit 1)
  (exclude_from_sim no)
  (in_bom yes)
  (on_board yes)
  (dnp no)
  (property "Reference" "D6" (at 245.1735 73.66 0) (effects (font (size 1.27 1.27))))
  (property "Value" "LED_Dual_AKA" (at 245.1735 76.2 0) (effects (font (size 1.27 1.27))))
  (property "Footprint" "LED_THT:LED_D5.0mm-3" (at 245.11 85.09 0) (effects (font (size 1.27 1.27)) (hide yes)))
  (property "Datasheet" "~" (at 245.11 85.09 0) (effects (font (size 1.27 1.27)) (hide yes)))
  (property "Description" "" (at 245.11 85.09 0) (effects (font (size 1.27 1.27)) (hide yes)))
  (pin "1")
  (pin "2")
  (pin "3"))
 (symbol
  (lib_id "Device:R")
  (at 212.09 130.81 90)
  (unit 1)
  (exclude_from_sim no)
  (in_bom yes)
  (on_board yes)
  (dnp no)
  (property "Reference" "R9" (at 212.09 136.0678 90) (effects (font (size 1.27 1.27))))
  (property "Value" "1.5K" (at 212.09 133.7564 90) (effects (font (size 1.27 1.27))))
  (property "Footprint" "Resistor_THT:R_Axial_DIN0207_L6.3mm_D2.5mm_P7.62mm_Horizontal" (at 212.09 132.588 90) (effects (font (size 1.27 1.27)) (hide yes)))
  (property "Datasheet" "~" (at 212.09 130.81 0) (effects (font (size 1.27 1.27)) (hide yes)))
  (property "Description" "" (at 212.09 130.81 0) (effects (font (size 1.27 1.27)) (hide yes)))
  (pin "1")
  (pin "2"))
 (symbol
  (lib_id "Device:LED_Dual_AKA")
  (at 200.66 128.27 0)
  (unit 1)
  (exclude_from_sim no)
  (in_bom yes)
  (on_board yes)
  (dnp no)
  (fields_autoplaced yes)
  (property "Reference" "D4" (at 200.7235 116.84 0) (effects (font (size 1.27 1.27))))
  (property "Value" "LED_Dual_AKA" (at 200.7235 119.38 0) (effects (font (size 1.27 1.27))))
  (property "Footprint" "LED_THT:LED_D5.0mm-3" (at 200.66 128.27 0) (effects (font (size 1.27 1.27)) (hide yes)))
  (property "Datasheet" "~" (at 200.66 128.27 0) (effects (font (size 1.27 1.27)) (hide yes)))
  (property "Description" "" (at 200.66 128.27 0) (effects (font (size 1.27 1.27)) (hide yes)))
  (pin "1")
  (pin "2")
  (pin "3"))
 (symbol
  (lib_id "Device:R")
  (at 212.09 66.04 90)
  (unit 1)
  (exclude_from_sim no)
  (in_bom yes)
  (on_board yes)
  (dnp no)
  (property "Reference" "R6" (at 212.09 71.2978 90) (effects (font (size 1.27 1.27))))
  (property "Value" "1.5K" (at 212.09 68.9864 90) (effects (font (size 1.27 1.27))))
  (property "Footprint" "Resistor_THT:R_Axial_DIN0207_L6.3mm_D2.5mm_P7.62mm_Horizontal" (at 212.09 67.818 90) (effects (font (size 1.27 1.27)) (hide yes)))
  (property "Datasheet" "~" (at 212.09 66.04 0) (effects (font (size 1.27 1.27)) (hide yes)))
  (property "Description" "" (at 212.09 66.04 0) (effects (font (size 1.27 1.27)) (hide yes)))
  (pin "1")
  (pin "2"))
 (symbol
  (lib_id "Device:LED_Dual_AKA")
  (at 245.11 105.41 0)
  (unit 1)
  (exclude_from_sim no)
  (in_bom yes)
  (on_board yes)
  (dnp no)
  (property "Reference" "D7" (at 245.1735 93.98 0) (effects (font (size 1.27 1.27))))
  (property "Value" "LED_Dual_AKA" (at 245.1735 96.52 0) (effects (font (size 1.27 1.27))))
  (property "Footprint" "LED_THT:LED_D5.0mm-3" (at 245.11 105.41 0) (effects (font (size 1.27 1.27)) (hide yes)))
  (property "Datasheet" "~" (at 245.11 105.41 0) (effects (font (size 1.27 1.27)) (hide yes)))
  (property "Description" "" (at 245.11 105.41 0) (effects (font (size 1.27 1.27)) (hide yes)))
  (pin "1")
  (pin "2")
  (pin "3"))
 (symbol
  (lib_id "Device:R")
  (at 256.54 87.63 90)
  (unit 1)
  (exclude_from_sim no)
  (in_bom yes)
  (on_board yes)
  (dnp no)
  (property "Reference" "R11" (at 256.54 92.8878 90) (effects (font (size 1.27 1.27))))
  (property "Value" "1.5K" (at 256.54 90.5764 90) (effects (font (size 1.27 1.27))))
  (property "Footprint" "Resistor_THT:R_Axial_DIN0207_L6.3mm_D2.5mm_P7.62mm_Horizontal" (at 256.54 89.408 90) (effects (font (size 1.27 1.27)) (hide yes)))
  (property "Datasheet" "~" (at 256.54 87.63 0) (effects (font (size 1.27 1.27)) (hide yes)))
  (property "Description" "" (at 256.54 87.63 0) (effects (font (size 1.27 1.27)) (hide yes)))
  (pin "1")
  (pin "2"))
 (symbol
  (lib_id "Device:R")
  (at 212.09 88.9 90)
  (unit 1)
  (exclude_from_sim no)
  (in_bom yes)
  (on_board yes)
  (dnp no)
  (property "Reference" "R7" (at 212.09 94.1578 90) (effects (font (size 1.27 1.27))))
  (property "Value" "1.5K" (at 212.09 91.8464 90) (effects (font (size 1.27 1.27))))
  (property "Footprint" "Resistor_THT:R_Axial_DIN0207_L6.3mm_D2.5mm_P7.62mm_Horizontal" (at 212.09 90.678 90) (effects (font (size 1.27 1.27)) (hide yes)))
  (property "Datasheet" "~" (at 212.09 88.9 0) (effects (font (size 1.27 1.27)) (hide yes)))
  (property "Description" "" (at 212.09 88.9 0) (effects (font (size 1.27 1.27)) (hide yes)))
  (pin "1")
  (pin "2"))
 (symbol
  (lib_id "Device:R")
  (at 256.54 66.04 90)
  (unit 1)
  (exclude_from_sim no)
  (in_bom yes)
  (on_board yes)
  (dnp no)
  (property "Reference" "R10" (at 256.54 71.2978 90) (effects (font (size 1.27 1.27))))
  (property "Value" "1.5K" (at 256.54 68.9864 90) (effects (font (size 1.27 1.27))))
  (property "Footprint" "Resistor_THT:R_Axial_DIN0207_L6.3mm_D2.5mm_P7.62mm_Horizontal" (at 256.54 67.818 90) (effects (font (size 1.27 1.27)) (hide yes)))
  (property "Datasheet" "~" (at 256.54 66.04 0) (effects (font (size 1.27 1.27)) (hide yes)))
  (property "Description" "" (at 256.54 66.04 0) (effects (font (size 1.27 1.27)) (hide yes)))
  (pin "1")
  (pin "2"))
 (symbol
  (lib_id "Device:R")
  (at 212.09 109.22 90)
  (unit 1)
  (exclude_from_sim no)
  (in_bom yes)
  (on_board yes)
  (dnp no)
  (property "Reference" "R8" (at 212.09 114.4778 90) (effects (font (size 1.27 1.27))))
  (property "Value" "1.5K" (at 212.09 112.1664 90) (effects (font (size 1.27 1.27))))
  (property "Footprint" "Resistor_THT:R_Axial_DIN0207_L6.3mm_D2.5mm_P7.62mm_Horizontal" (at 212.09 110.998 90) (effects (font (size 1.27 1.27)) (hide yes)))
  (property "Datasheet" "~" (at 212.09 109.22 0) (effects (font (size 1.27 1.27)) (hide yes)))
  (property "Description" "" (at 212.09 109.22 0) (effects (font (size 1.27 1.27)) (hide yes)))
  (pin "1")
  (pin "2"))
 (sheet_instances
  (path ""
   (page "1"))))
